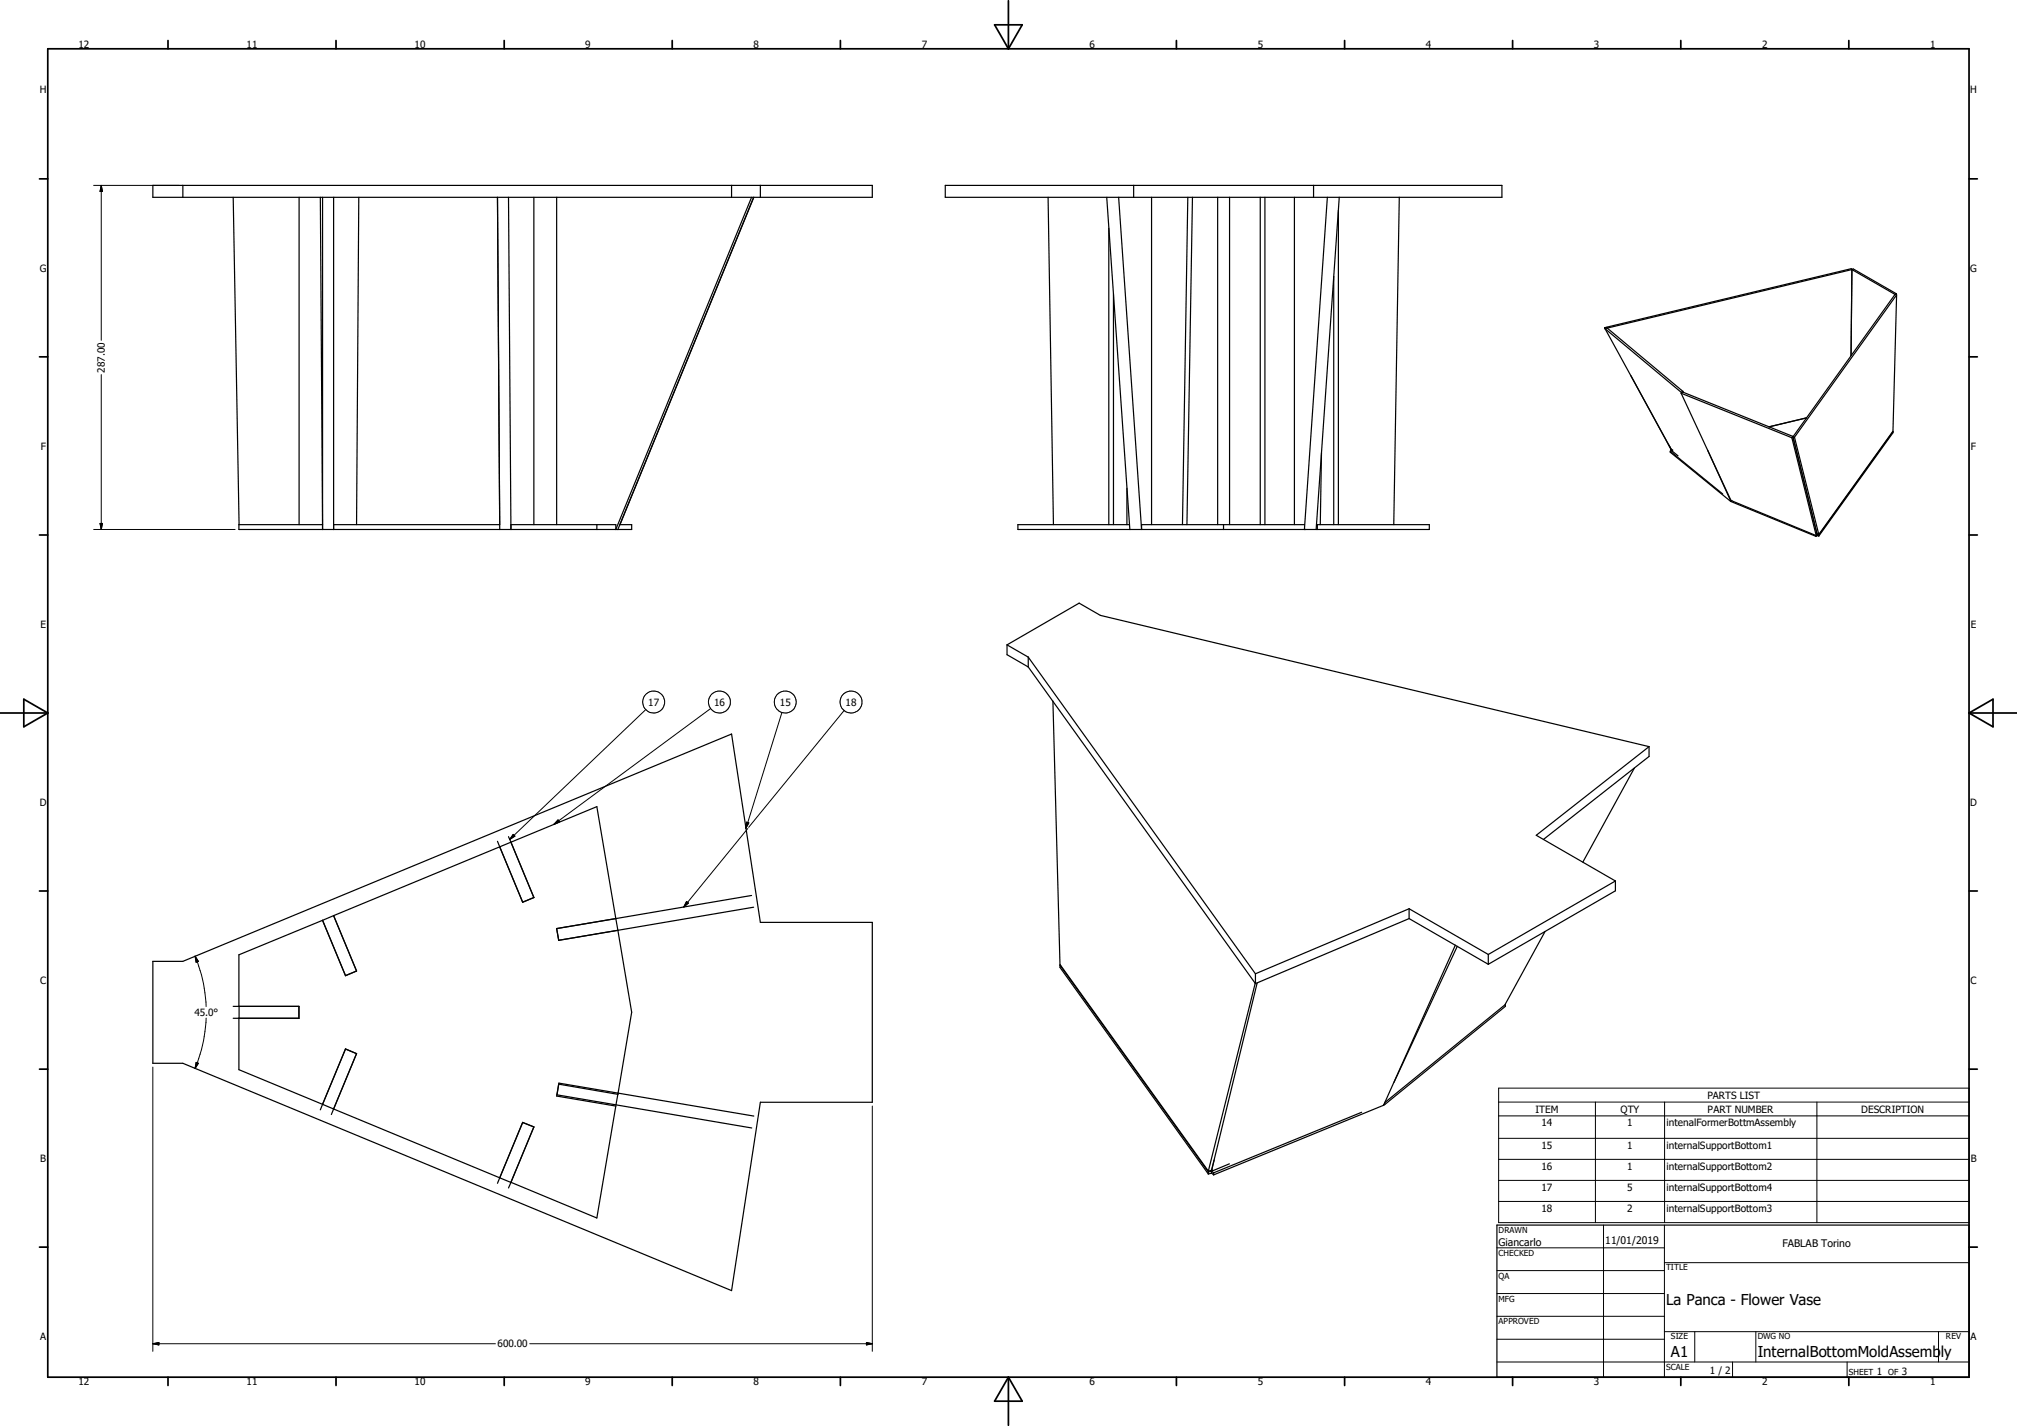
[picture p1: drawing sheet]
<svg xmlns="http://www.w3.org/2000/svg" width="297mm" height="210mm" viewBox="0 0 297 210" stroke-linecap="round" stroke-linejoin="round" font-family="sans-serif">
<g fill="none" stroke="#000" stroke-width=".18">
<path d="M22.5 27.3h105.9v1.8h-105.9zM26.9 27.3v1.8M34.3 29.1l.9 48.2M44 29.1v48.2M47.2 29.1l.3 48.2h-12.3M47.5 29.1v48.9M49.1 29.1v48.9M52.8 29.1l-.3 48.2M74.9 29.1l.3 48.9v-.7h15.5v.7l20-48.9M78.6 29.1v48.2M82 29.1v48.2M107.7 27.3v1.8"/>
<path d="M111 29.1l-20 48.9M112 27.3v1.8M139.2 27.3h82v1.8h-82zM154.3 29.1l.8 48.2M163 29.1l3.4 48.9M163.3 33.6v43.7M164.7 29.1l3.4 48.9v-.7h24M166.9 27.3v1.8M169.6 29.1v48.2M174.9 29.1l-.8 48.2M175.6 29.1l-.8 48.2M179.3 29.1v48.2"/>
<path d="M181.1 29.1v48.2M185.6 29.1v48.2M186.3 29.1v48.2M190.6 29.1v48.2M193.4 27.3v1.8M195.5 29.1l-3.4 48.9M197.1 31v46.3M197.2 29.1l-3.4 48.9M206 29.1l-.8 48.2M272.7 39.7l-.1 12.7M272.7 39.7l-36.3 8.7M272.7 39.7l-.1-.1-36.3 8.7"/>
<path d="M272.7 39.7l6.4 3.7M272.7 39.7l.2-.1 6.3 3.7M164 43.4v33.9M196.4 40.7v36.6M236.3 48.3l.1 .1M236.4 48.4l11.2 9.4M236.4 48.4l9.8 17.9M236.4 48.4v.1M236.4 48.4h.1M236.6 48.2h.1M236.6 48.2v.1M236.7 48.3l11.1 9.3"/>
<path d="M240.1 55.3l6.1 11M247.6 57.9l7.3 15.8M247.6 57.9l16.3 6.6M247.6 57.8h.1M247.7 57.7l-.1 .1M247.7 57.7l16.3 6.6M247.7 57.7l-.1 .2M247.8 57.6l.1 .2M247.8 57.6l-.1 .1M279.1 43.4h.1M279.1 43.4l-15.1 20.9 .2 .1M279.1 43.4h.2"/>
<path d="M279.2 43.3v.1M279.2 43.3l-.1 .1M279.3 43.4l-.6 20.1-10.9 15.2M279.3 43.4l-15.1 21M35.2 77.3v.7h57.8v-.7h-1.7M49.1 77.3h24.5l-.3-48.2 .3 48.9M87.9 77.3v.7M165.9 71.9v5.4M166.3 77.3h-16.4v.7h60.6v-.7h-16.6M180.2 77.3v.7M194 77.3v.7M194.6 66.7l-.2 10.6"/>
<path d="M245.8 65.6l.4 .7M246 66.5l7.7 6.2M246 66.5v.1l8.8 7.2M246.1 66.2l.1 .2M246.1 66.2v.2M246.1 66.2h.1M246.2 66.3h.1M246.2 66.4l-.2 .1M246.2 66.4l.9 .7M246.2 66.3v.1M251.5 66.3l3.4 7.5M254.8 73.8h.1"/>
<path d="M254.9 73.7h.1M254.9 73.7l12.5 5.2M254.9 73.7v.2l12.5 5.1M263.9 64.5l3.5 14.4M264 64.3l3.6 14.4M264 64.3l-.1 .2M264.2 64.4l3.6 14.3M266 61.5l-5.5 1.4M267.4 78.9v.1M267.4 78.8v.1M267.5 78.7h.1M267.6 78.7h.2"/>
<path d="M267.6 78.7l-.2 .2M267.6 78.7l-.2 .1M267.6 78.7v.2M267.6 78.7l.2 .1M267.6 78.9l-.2 .1M267.6 78.9h.2M267.6 78.7h.1M267.8 78.8v.1M278.7 63.6h.1M278.7 63.6l-10.9 15.2M278.7 63.6v.1l-10.9 15.2M148.3 95v1.4l3.1 1.8"/>
<path d="M148.3 95l10.6-6.2 3.1 1.8 80.8 19.4M148.3 95l3.1 1.8M151.4 96.8v1.4M151.4 98.2l33.5 46.7M151.4 96.8l33.5 46.6M155 103.3l1.1 38.7 21.8 30.5M240.7 113.1l-7.6 13.9M242.8 110v1.4l-15.5 12.2M242.8 110l-16.6 13 11.7 6.7M47.5 135.5l-12.3 5.1v16.9l12.3 5.1M49.1 134.9l3.4 8.1-1.6 .7-3.4-8.2M49.1 134.9l-1.6 .6"/>
<path d="M73.3 123.9l3.7 9 1.6-.7-3.4-8.2M74.9 123.2l.3 .8M75.2 124l-26.1 10.9M75.2 124l12.7-5.2 2.8 16.5M90.7 135.3l-8.7 1.5 .3 1.7 8.7-1.5M90.7 135.3l.3 1.7M91 137l2 12.1-2 12.1-8.7-1.5-.3 1.7 8.7 1.5-2.8 16.5-38.8-16.1M110.7 131.9l-20 3.4M111 133.6l-20 3.4M207.5 135.3l-22.6 9.6M207.5 133.8v1.5M207.5 133.8l-22.6 9.6"/>
<path d="M207.5 135.3l11.7 6.7M207.5 133.8l11.7 6.8M214.3 139.2l-10.5 23.5M214.6 139.4l-9.3 20M227.5 137.2l-5.8 10.7M237.9 129.7v1.5l-18.7 10.8M237.9 129.7l-18.7 10.9M22.5 141.6h4.4l80.8-33.5 4.3 27.7h16.4v26.5h-16.4l-4.3 27.8-80.8-33.5h-4.4zM34.3 148.2h9.7v1.8h-9.7M156.1 142.2l21.8 30.4M156.1 142.2v.3l21.8 30.4M156.1 142.2h.1"/>
<path d="M184.8 144.8l-6.9 27.7M184.9 143.4v1.5M185.1 144.8l-6.7 27.5M219.2 140.6v1.4M221.7 147.9v.3l-17.8 14.5M221.7 147.9l-17.8 14.5M47.5 162.6l3.4-8.1 1.6 .7-3.4 8.1M47.5 162.6l-.3 .9M47.5 162.6l1.6 .7M49.1 163.3l-.3 .8M75.2 174.1l3.4-8.1-1.6-.7-3.7 9M75.2 174.1l-.3 .9"/>
<path d="M91 161l-.3 1.7M111 164.4l-28.7-4.9-.3 1.7 28.7 4.9M177.9 172.6v.3M178.3 172.4l.1 .1M178.4 172.3h.1M178.4 172.3l-.5 .2M178.4 172.5l-.5 .1M178.4 172.3v.5M178.4 172.5l.3 .2M178.4 172.8l-.5 .1M178.4 172.8l.3 .2M178.7 172.7v.3"/>
<path d="M178.8 170.8l-.4 1.5M181 171.4l-2.6 1.1M200.5 163.8l-21.8 8.9M203.8 162.6v.2l-25.1 10.2M203.8 162.6l.1 .1M203.9 162.5v.2M220.4 180.4h69.5v22.4h-69.5z"/>
</g>
<g fill="none" stroke="#000" stroke-width=".25">
<path d="M7 7.2h282.9v195.6h-282.9zM24.7 6v1.2M49.5 6v1.2M74.2 6v1.2M99 6v1.2M123.8 6v1.2M146.5 3.7h4l-2 3.5zM148.5 .1v7.1M173.2 6v1.2M198 6v1.2M222.7 6v1.2M247.5 6v1.2"/>
<path d="M272.2 6v1.2M5.8 26.3h1.2M289.9 26.3h1.3M5.8 52.6h1.2M289.9 52.6h1.3M5.8 78.8h1.2M289.9 78.8h1.3M0 105h7M3.5 103l3.5 2-3.5 2zM289.9 105h7.1M289.9 105l3.6-2v4zM5.8 131.2h1.2"/>
<path d="M289.9 131.2h1.3M5.8 157.5h1.2M289.9 157.5h1.3M5.8 183.7h1.2M289.9 183.7h1.3M24.7 202.8v1.2M49.5 202.8v1.2M74.2 202.8v1.2M99 202.8v1.2M123.8 202.8v1.2M148.5 202.8v7.1M148.5 202.8l2 3.6h-4z"/>
<path d="M173.2 202.8v1.2M198 202.8v1.2M222.7 202.8v1.2M247.5 202.8v1.2M272.2 202.8v1.2"/>
</g>
<g fill="none" stroke="#000" stroke-width=".15">
<path d="M13.8 27.3h12.6M14.9 27.3v22.8M14.9 27.3l.2 .9h-.4zM14.9 55.2v22.8M13.8 78h20.8M14.7 77.1h.4l-.2 .9zM95.1 104.5l-20 19.1M104.7 104.3l-23.1 17.1M115.1 104.9l-5.3 17.1M124.3 104.6l-14.1 17.2M75.6 122.9l.2 .2-.7 .5zM82.2 120.8l.2 .2-.8 .4z"/>
<path d="M101.1 132.8l.3 .2-.7 .6zM109.9 121.1l.4 .1-.5 .8zM110.1 122l-9.4 11.6M22.5 157.2v41.8M28.7 140.8a20.8 20.8 0 0 1 1.7 7.4M28.7 140.8l.5 .8-.3 .1zM28.9 156.5l.3 .1-.5 .8zM30.4 149.9a21.7 21.7 0 0 1-1.7 7.5M128.4 162.9v36.1M220.7 160.3h69.2v19.8h-69.2zM220.7 162.3h69.2M220.7 164.3h69.2"/>
<path d="M220.7 167.6h69.2M220.7 170.7h69.2M220.7 173.8h69.2M220.7 176.9h69.2M234.9 162.3v17.8M245.1 162.3v17.8M267.5 162.3v17.8M22.5 197.9h50.5M22.5 197.9l.9-.2v.4zM78 197.9h50.4M127.6 197.7l.8 .2-.8 .2zM220.4 183.8h24.7"/>
<path d="M220.4 187.1h24.7M220.4 190.5h24.7M220.4 193.9h24.7M220.4 197.2h24.7M236.1 180.4v22.4M245.1 196.1h44.8M245.1 186h44.8M245.1 180.4v22.4M249.6 196.1v4.5M258.6 196.1v4.5M285.5 196.1v4.5M220.4 200.6h69.5"/>
<path d="M255.1 200.6v2.2M272 200.6v2.2"/>
<circle cx="96.3" cy="103.4" r="1.62"/>
<circle cx="105.9" cy="103.4" r="1.62"/>
<circle cx="115.6" cy="103.4" r="1.62"/>
<circle cx="125.3" cy="103.4" r="1.62"/>
</g>
<path d="M14.9 27.3l.2 .9h-.4zM14.7 77.1h.4l-.2 .9zM75.6 122.9l.2 .2-.7 .5zM82.2 120.8l.2 .2-.8 .4zM101.1 132.8l.3 .2-.7 .6zM109.9 121.1l.4 .1-.5 .8zM28.9 156.5l.3 .1-.5 .8zM28.7 140.8l.5 .8-.3 .1zM22.5 197.9l.9-.2v.4zM127.6 197.7l.8 .2-.8 .2z" fill="#000" stroke="#000" stroke-width=".15"/>
<g font-size="2.2">
<text x="245.4" y="192.2">La Panca - Flower Vase</text>
<text x="246" y="199.8">A1</text>
<text x="258.8" y="199.9">InternalBottomMoldAssembly</text>
</g>
<g font-size="1.5">
<text x="11.6" y="7.1">12</text>
<text x="36.3" y="7.1">11</text>
<text x="61" y="7.1">10</text>
<text x="86.2" y="7.1">9</text>
<text x="111" y="7.1">8</text>
<text x="135.7" y="7.1">7</text>
<text x="160.4" y="7.1">6</text>
<text x="185.2" y="7.1">5</text>
<text x="210" y="7.1">4</text>
<text x="234.7" y="7.1">3</text>
<text x="259.5" y="7.1">2</text>
<text x="284.2" y="7.1">1</text>
<text x="5.9" y="13.8">H</text>
<text x="290.1" y="13.8">H</text>
<text x="5.9" y="40">G</text>
<text x="290.1" y="40">G</text>
<text x="15.5" y="54.9" transform="rotate(-90 15.5 54.9)">287.00</text>
<text x="6" y="66.2">F</text>
<text x="290.2" y="66.2">F</text>
<text x="6" y="92.5">E</text>
<text x="290.2" y="92.5">E</text>
<text x="95.5" y="103.9">17</text>
<text x="105.2" y="103.9">16</text>
<text x="114.9" y="103.9">15</text>
<text x="124.5" y="103.9">18</text>
<text x="5.9" y="118.7">D</text>
<text x="290.1" y="118.7">D</text>
<text x="5.9" y="144.9">C</text>
<text x="28.6" y="149.6">45.0°</text>
<text x="290.1" y="144.9">C</text>
<text x="251.4" y="161.8">PARTS LIST</text>
<text x="226.1" y="163.9">ITEM</text>
<text x="227" y="165.9">14</text>
<text x="238.6" y="163.9">QTY</text>
<text x="239.6" y="165.9">1</text>
<text x="245.4" y="165.9">intenalFormerBottmAssembly</text>
<text x="251.5" y="163.9">PART NUMBER</text>
<text x="274.1" y="163.9">DESCRIPTION</text>
<text x="5.9" y="171.1">B</text>
<text x="227" y="169.2">15</text>
<text x="227" y="172.3">16</text>
<text x="239.6" y="169.2">1</text>
<text x="239.6" y="172.3">1</text>
<text x="245.4" y="169.2">internalSupportBottom1</text>
<text x="245.4" y="172.3">internalSupportBottom2</text>
<text x="290.2" y="171.1">B</text>
<text x="227" y="175.4">17</text>
<text x="227" y="178.5">18</text>
<text x="239.6" y="175.4">5</text>
<text x="239.6" y="178.5">2</text>
<text x="245.4" y="175.4">internalSupportBottom4</text>
<text x="245.4" y="178.5">internalSupportBottom3</text>
<text x="220.7" y="183.5">Giancarlo</text>
<text x="236.4" y="183.3">11/01/2019</text>
<text x="262.5" y="183.7">FABLAB Torino</text>
<text x="5.9" y="197.3">A</text>
<text x="290.1" y="197.3">A</text>
<text x="73.2" y="198.4">600.00</text>
<text x="251.8" y="202.3">1 / 2</text>
<text x="276.4" y="202.5">1</text>
<text x="280" y="202.5">3</text>
<text x="11.6" y="204">12</text>
<text x="36.3" y="204">11</text>
<text x="61" y="204">10</text>
<text x="86.2" y="204">9</text>
<text x="111" y="204">8</text>
<text x="135.7" y="204">7</text>
<text x="160.4" y="204">6</text>
<text x="185.2" y="204">5</text>
<text x="210" y="204">4</text>
<text x="234.7" y="204">3</text>
<text x="259.5" y="204">2</text>
<text x="284.2" y="204">1</text>
</g>
<g font-size="1.2">
<text x="220.7" y="181.6">DRAWN</text>
<text x="220.7" y="185">CHECKED</text>
<text x="220.7" y="188.3">QA</text>
<text x="220.7" y="191.7">MFG</text>
<text x="245.4" y="187.1">TITLE</text>
<text x="220.7" y="195">APPROVED</text>
<text x="246" y="197.3">SIZE</text>
<text x="258.8" y="197.3">DWG NO</text>
<text x="286.6" y="197.3">REV</text>
<text x="245.4" y="201.8">SCALE</text>
<text x="272.2" y="202.5">SHEET</text>
<text x="278" y="202.5">OF</text>
</g>
</svg>
